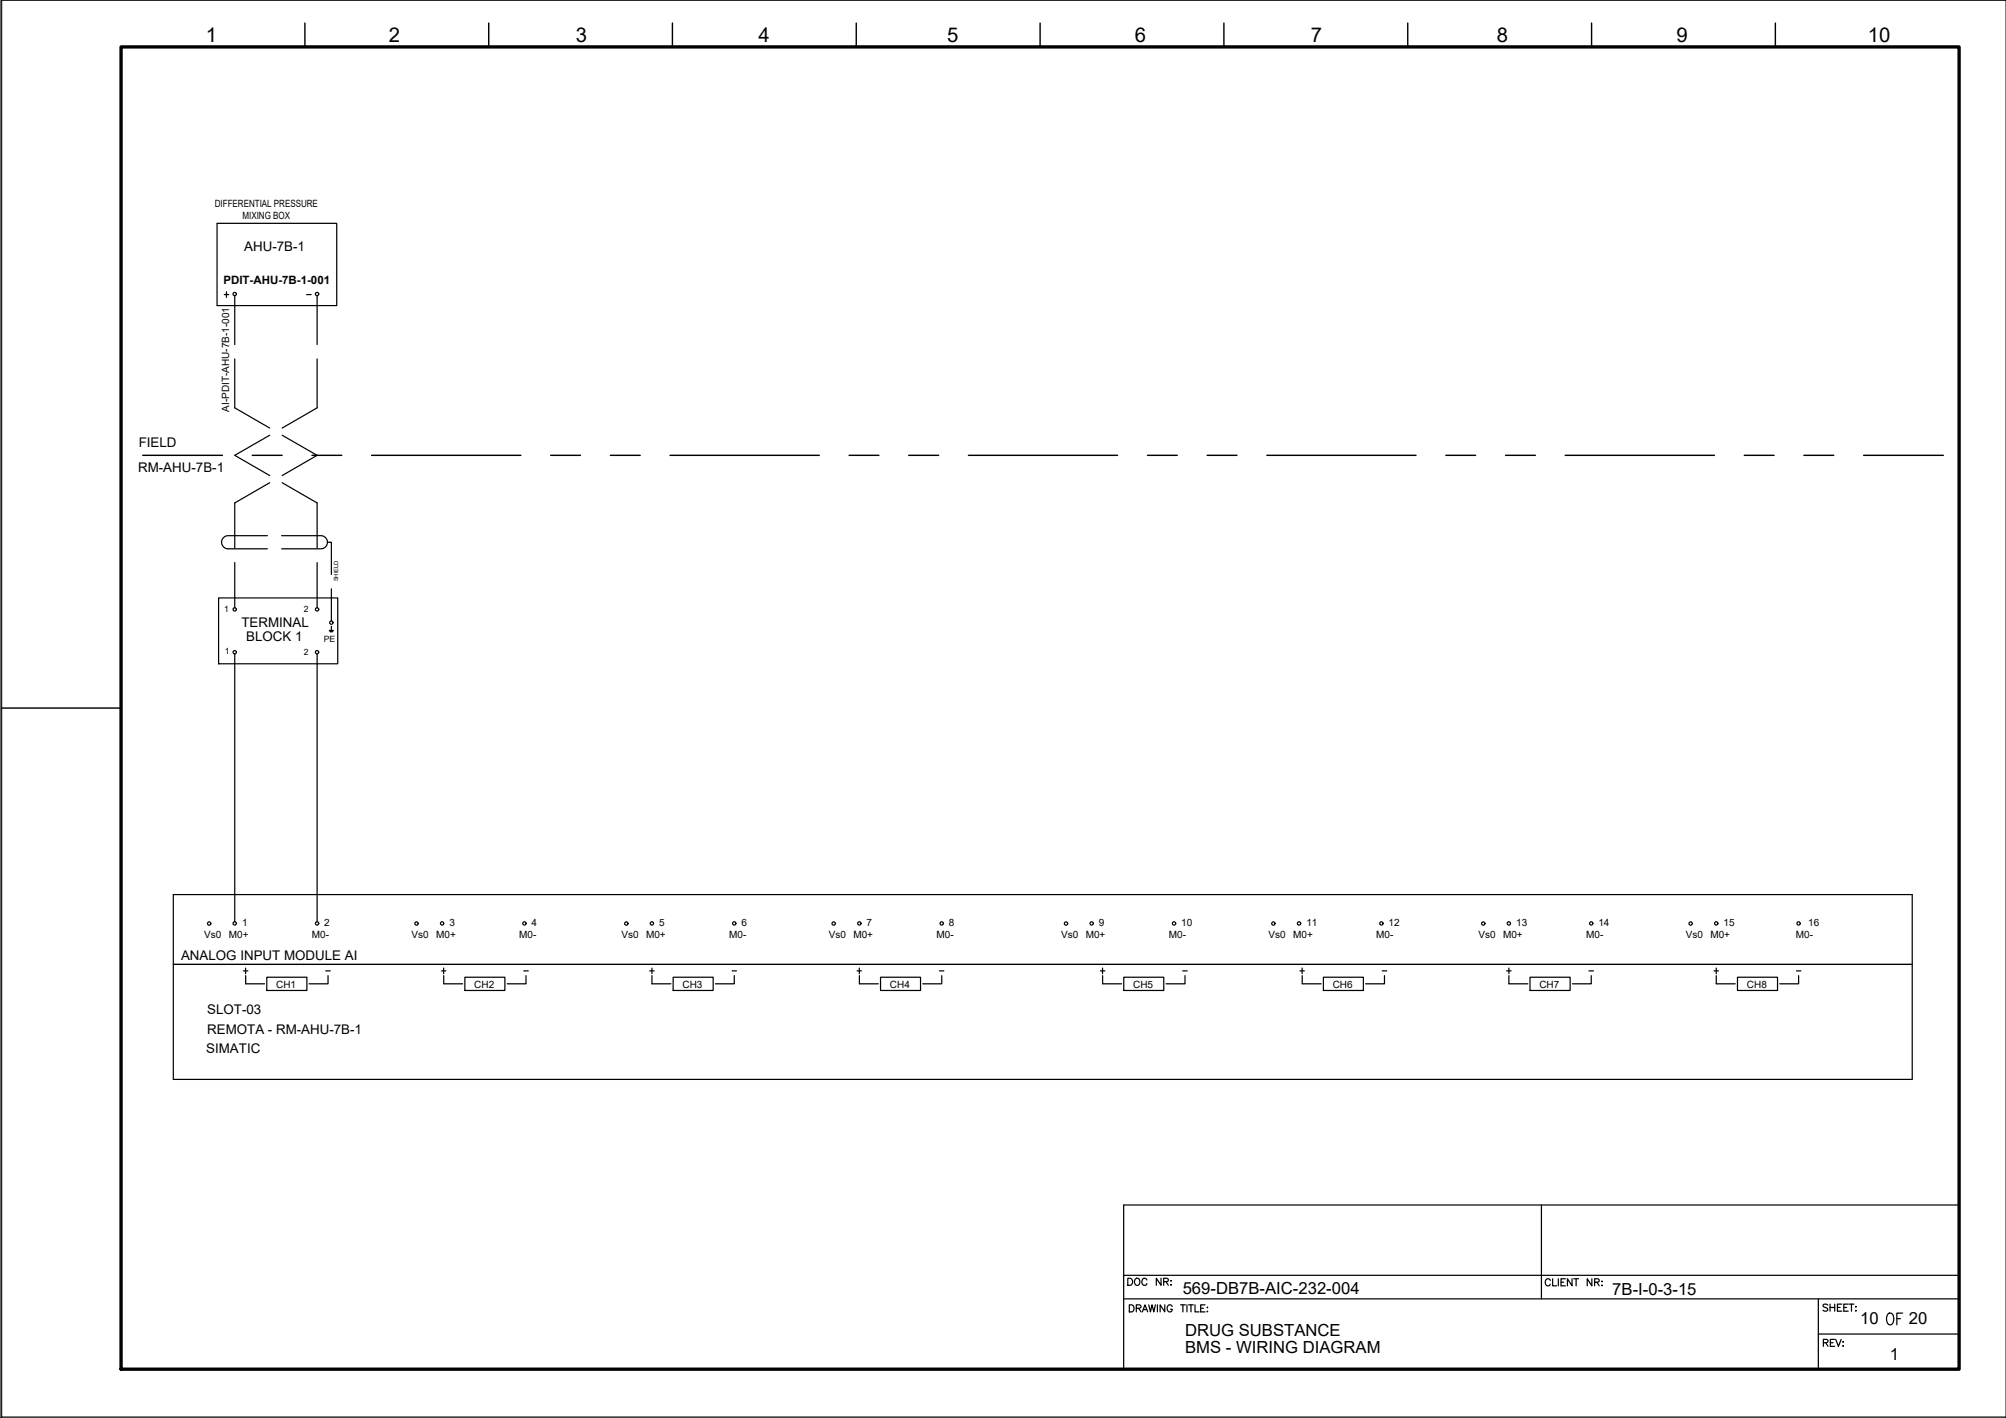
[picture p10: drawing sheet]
<svg xmlns="http://www.w3.org/2000/svg" width="420mm" height="297mm" viewBox="0 0 420 297" stroke-linecap="round" stroke-linejoin="round" font-family="sans-serif">
<!-- layer: G-TTLB-TTLB -->
<path d="M25.4 9.8h384.9v277h-384.9z" fill="none" stroke="#000" stroke-width=".7"/>
<!-- layer: G-TTLB-OTLN -->
<path d="M.4 .1v296.7h419.7" fill="none" stroke="#000" stroke-width=".21"/>
<!-- layer: G-TTLB-INDX -->
<path d="M63.9 4.8v5M102.4 4.8v5M140.8 4.8v5M179.3 4.8v5M217.8 4.8v5M256.3 4.8v5M294.9 4.8v5M333.4 4.8v5M371.9 4.8v5M.4 148.3h25" fill="none" stroke="#000" stroke-width=".3"/>
<!-- layer: LGSP IA4$0$LG_PLOT -->
<path d="M322.9 252.4v19.7M235.4 267.2h174.9M235.4 272.1h174.9M380.9 279.4h29.4M380.9 272.1v14.7M235.4 286.8h174.9" fill="none" stroke="#000" stroke-width=".25"/>
<!-- layer: LG_PLOT -->
<g fill="none" stroke="#000" stroke-width=".25">
<path d="M410.3 252.4h-174.9v34.4M236.5 273.3h.5a.8 .8 0 0 1 .5 .8 .8 .8 0 0 1-.5 .7h-.5zM238 274.1l.8-.1 .2-.4-.4-.3h-.6v1.5M238.5 274.1l.5 .7M239.3 274.8l.5-1.5 .6 1.5M239.5 274.3h.7M240.6 273.3l.4 1.5 .3-1.5 .4 1.5 .3-1.5M242.4 273.3v1.5M244 273.3v1.5l-1-1.5v1.5M245.5 273.7a.54 .54 0 0 0-.6-.4 .54 .54 0 0 0-.4 .6v.4a.53 .53 0 0 0 .5 .5 .53 .53 0 0 0 .5-.5h-.3M247.3 273.3h1M247.8 273.3v1.5"/>
<path d="M248.6 273.3v1.5M249 273.3h.9M249.4 273.3v1.5M250.3 273.3v1.5h.8M251.5 274.1h.6M252.4 273.3h-.9v1.5h.9M252.8 273.9h.2zM252.8 274.8h.2zM324.7 268.2a.54 .54 0 0 0-.6-.3 .54 .54 0 0 0-.4 .5v.4a.55 .55 0 0 0 .4 .6 .55 .55 0 0 0 .6-.4M325.2 267.9v1.5h.9M326.4 267.9v1.5M327 268.6h.5"/>
<path d="M327.9 267.9h-.9v1.5h.9M329.3 267.9v1.5l-1-1.5v1.5M329.6 267.9h1M330.1 267.9v1.5M333.4 267.9v1.5l-1-1.5v1.5M334 268.6l.8-.1 .1-.5-.9-.1v1.5M334.5 268.6l.5 .8M335.4 268.4h.2zM335.4 269.3h.2zM382.8 273.4l-.3-.2-.7 .2 .2 .4 .7 .3 .1 .4a.66 .66 0 0 1-1 0M383.3 273.2v1.5M383.3 273.9h1"/>
<path d="M384.3 273.2v1.5M384.9 273.9h.5M385.8 273.2h-.9v1.5h.9M386.2 273.9h.6M387.1 273.2h-.9v1.5h.9M387.3 273.2h1M387.8 273.2v1.5M388.6 274.6h.2zM388.7 273.7v.1zM381.9 281.3l.8-.1 .2-.2-.1-.3-.9-.1v1.4M382.4 281.3l.5 .7M383.4 281.3h.5"/>
<path d="M384.3 280.6h-.9v1.4h.9M384.5 280.6l.6 1.4 .5-1.4M386 281.1h.1zM386 281.9v.1z"/>
</g>
<!-- layer: I_LIMIT_LINE -->
<g fill="none" stroke="#000" stroke-width=".3">
<path d="M29.9 95.4h16.7M52.8 95.4h6.3M65.3 95.4h6.3M77.8 95.4h31.3M115.3 95.4h6.3M127.8 95.4h6.3M140.3 95.4h31.3M177.8 95.4h6.3M190.3 95.4h6.3M202.8 95.4h31.3M240.3 95.4h6.3M252.8 95.4h6.3"/>
<path d="M265.3 95.4h31.3M302.8 95.4h6.3M315.3 95.4h6.3M327.8 95.4h31.3M365.3 95.4h6.3M377.8 95.4h6.3M390.3 95.4h16.7"/>
</g>
<!-- layer: I_DATA -->
<g fill="none" stroke="#000" stroke-width=".25">
<path d="M45.5 46.8h25v17.2h-25zM47 61.7h.9M47.4 61.1v1.2M45.8 125.3h24.9v13.8h-24.9zM69 132.1h.8M69.1 132.2h.6M69.1 132.3h.6M69.4 131.2v.9M400.5 187.4h-364.2v38.7h364.2M36.3 202h364.2M51 203.4h.9M51.4 202.8v1.2"/>
<path d="M51.5 204.4v1.7h3.9M55.9 204.7h8.4v2.8h-8.4zM68.7 204.4v1.7h-4M92.5 203.4h.9M92.9 202.8v1.2M92.9 204.4v1.7h4M97.4 204.7h8.3v2.8h-8.3zM110.2 204.4v1.7h-4M136.1 203.4h.9M136.5 204.4v1.7h4M136.5 202.8v1.2M141 204.7h8.4v2.8h-8.4z"/>
<path d="M153.8 204.4v1.7h-4M179.5 203.4h.9M180 202.8v1.2M180 204.4v1.7h4M184.4 204.7h8.4v2.8h-8.4zM197.3 204.4v1.7h-4M230.5 203.4h.9M230.9 202.8v1.2M230.9 204.4v1.7h4M235.4 204.7h8.4v2.8h-8.4zM248.2 204.4v1.7h-4M272.3 203.4h.9"/>
<path d="M272.7 202.8v1.2M272.8 204.4v1.7h3.9M277.2 204.7h8.4v2.8h-8.4zM290 204.4v1.7h-4M315.6 203.4h.9M316 204.4v1.7h4M316 202.8v1.2M320.5 204.7h8.4v2.8h-8.4zM333.3 204.4v1.7h-4M359 203.4h.9M359.5 204.4v1.7h4M359.5 202.8v1.2"/>
<path d="M363.9 204.7h8.4v2.8h-8.4zM376.7 204.4v1.7h-3.9"/>
<circle cx="49.2" cy="61.6" r=".35"/>
<circle cx="49.2" cy="136.6" r=".35"/>
<circle cx="49.2" cy="127.7" r=".35"/>
<circle cx="66.4" cy="136.6" r=".35"/>
<circle cx="66.4" cy="127.7" r=".35"/>
<circle cx="69.4" cy="130.4" r=".35"/>
<circle cx="43.8" cy="193.5" r=".35"/>
<circle cx="49.2" cy="193.4" r=".35"/>
<circle cx="66.4" cy="193.4" r=".35"/>
<circle cx="87.2" cy="193.5" r=".35"/>
<circle cx="92.6" cy="193.4" r=".35"/>
<circle cx="109.8" cy="193.4" r=".35"/>
<circle cx="131.2" cy="193.5" r=".35"/>
<circle cx="136.5" cy="193.4" r=".35"/>
<circle cx="153.8" cy="193.4" r=".35"/>
<circle cx="174.6" cy="193.5" r=".35"/>
<circle cx="180" cy="193.4" r=".35"/>
<circle cx="197.2" cy="193.4" r=".35"/>
<circle cx="223.3" cy="193.5" r=".35"/>
<circle cx="228.7" cy="193.4" r=".35"/>
<circle cx="245.9" cy="193.4" r=".35"/>
<circle cx="266.7" cy="193.5" r=".35"/>
<circle cx="272.1" cy="193.4" r=".35"/>
<circle cx="289.3" cy="193.4" r=".35"/>
<circle cx="310.7" cy="193.5" r=".35"/>
<circle cx="316" cy="193.4" r=".35"/>
<circle cx="333.3" cy="193.4" r=".35"/>
<circle cx="354.1" cy="193.5" r=".35"/>
<circle cx="359.5" cy="193.4" r=".35"/>
<circle cx="376.7" cy="193.4" r=".35"/>
</g>
<!-- layer: 0 -->
<path d="M400.5 187.4v38.7" fill="none" stroke="#000" stroke-width=".25"/>
<!-- layer: I_TABS -->
<g fill="none" stroke="#000" stroke-width=".25">
<path d="M49.2 62v10.2M49.2 75.2v10.2l7.3 4.3M66.4 62v10.2M66.4 75.2v10.2l-7.3 4.3M56.5 91.2l-7.3 4.2 7.3 4.2M59.1 91.2l7.3 4.2-7.3 4.2M49.2 117.8v9.5M56 112.2h-8.2a1.38 1.38 0 0 0-1.4 1.4 1.38 1.38 0 0 0 1.4 1.4h8.2M56.5 101.1l-7.3 4.3v9.4M59 112.2h8.2a1.38 1.38 0 0 1 1.4 1.4 1.38 1.38 0 0 1-1.4 1.4h-8.2M59.1 101.1l7.3 4.3v9.4M66.4 117.8v9.5"/>
<path d="M68.6 113.6h.8v6.7M49.2 137v56.1M66.4 137v56.1M69.4 123.3v6.8"/>
</g>
<!-- layer: 0 -->
<path d="M.2 .1h420v296.9h-420z" fill="none" stroke="#000" stroke-width=".21"/>
<text font-size="5.7" x="394.4" y="278.7">OF</text>
<text font-size="4.4" x="235.3" y="270.6">DOC NR:</text>
<g font-size="4.3">
<text x="43.1" y="8.8">1</text>
<text x="81.4" y="8.8">2</text>
<text x="120.6" y="8.8">3</text>
<text x="158.9" y="8.8">4</text>
<text x="198.4" y="8.8">5</text>
<text x="237.7" y="8.8">6</text>
<text x="274.6" y="8.8">7</text>
<text x="313.5" y="8.8">8</text>
<text x="351.1" y="8.8">9</text>
<text x="391.2" y="8.8">10</text>
</g>
<g font-size="3.5">
<text x="247.7" y="271">569-DB7B-AIC-232-004</text>
<text x="337.7" y="271.2">7B-I-0-3-15</text>
<text x="248.2" y="279.9">DRUG SUBSTANCE</text>
<text x="389.6" y="277.4">10</text>
<text x="399.8" y="277.4">20</text>
<text x="248.2" y="283.5">BMS - WIRING DIAGRAM</text>
<text x="395.8" y="284.8">1</text>
</g>
<g font-size="2.8">
<text x="51.2" y="52.6">AHU-7B-1</text>
<text x="29.1" y="93.6">FIELD</text>
<text x="28.9" y="98.8">RM-AHU-7B-1</text>
<text x="50.6" y="131.4">TERMINAL</text>
<text x="51.6" y="134.3">BLOCK 1</text>
<text x="37.9" y="201.1">ANALOG INPUT MODULE AI</text>
<text x="43.4" y="212.5">SLOT-03</text>
<text x="43.2" y="220.5">SIMATIC</text>
<text x="43.4" y="216.7">REMOTA - RM-AHU-7B-1</text>
</g>
<g font-size="2.6">
<text x="63.5" y="62.8">-</text>
<text x="67.4" y="204.6">-</text>
<text x="108.7" y="204.6">-</text>
<text x="152.4" y="204.6">-</text>
<text x="195.8" y="204.6">-</text>
<text x="246.9" y="204.6">-</text>
<text x="288.6" y="204.6">-</text>
<text x="332" y="204.6">-</text>
<text x="375.4" y="204.6">-</text>
</g>
<text font-size="2.4" x="46.8" y="59.5">PDIT-AHU-7B-1-001</text>
<g font-size="2.1">
<text x="45" y="43.4">DIFFERENTIAL PRESSURE</text>
<text x="50.8" y="46">MIXING BOX</text>
<text x="48" y="86.3" transform="rotate(-90 48 86.3)">AI-PDIT-AHU-7B-1-001</text>
<text x="42.8" y="196.5">Vs0</text>
<text x="47.9" y="196.5">M0+</text>
<text x="50.7" y="193.9">1</text>
<text x="65.3" y="196.5">M0-</text>
<text x="67.9" y="193.9">2</text>
<text x="86.2" y="196.5">Vs0</text>
<text x="91.4" y="196.5">M0+</text>
<text x="94.1" y="193.9">3</text>
<text x="108.8" y="196.5">M0-</text>
<text x="111.4" y="193.9">4</text>
<text x="130.2" y="196.5">Vs0</text>
<text x="135.3" y="196.5">M0+</text>
<text x="138.1" y="193.9">5</text>
<text x="152.7" y="196.5">M0-</text>
<text x="155.3" y="193.9">6</text>
<text x="173.6" y="196.5">Vs0</text>
<text x="178.8" y="196.5">M0+</text>
<text x="181.5" y="193.9">7</text>
<text x="196.2" y="196.5">M0-</text>
<text x="198.7" y="193.9">8</text>
<text x="222.2" y="196.5">Vs0</text>
<text x="227.4" y="196.5">M0+</text>
<text x="230.2" y="193.9">9</text>
<text x="244.8" y="196.5">M0-</text>
<text x="247.4" y="193.9">10</text>
<text x="265.7" y="196.5">Vs0</text>
<text x="270.8" y="196.5">M0+</text>
<text x="273.6" y="193.9">11</text>
<text x="288.2" y="196.5">M0-</text>
<text x="290.8" y="193.9">12</text>
<text x="309.6" y="196.5">Vs0</text>
<text x="314.8" y="196.5">M0+</text>
<text x="317.6" y="193.9">13</text>
<text x="332.2" y="196.5">M0-</text>
<text x="334.8" y="193.9">14</text>
<text x="353.1" y="196.5">Vs0</text>
<text x="358.2" y="196.5">M0+</text>
<text x="361" y="193.9">15</text>
<text x="376.1" y="196.5">M0-</text>
<text x="378.7" y="193.9">16</text>
<text x="57.8" y="206.9">CH1</text>
<text x="99.3" y="206.9">CH2</text>
<text x="143" y="206.9">CH3</text>
<text x="186.4" y="206.9">CH4</text>
<text x="237.3" y="206.9">CH5</text>
<text x="279.1" y="206.9">CH6</text>
<text x="322.4" y="206.9">CH7</text>
<text x="365.9" y="206.9">CH8</text>
</g>
<g font-size="1.8">
<text x="46.9" y="128.2">1</text>
<text x="63.6" y="128.2">2</text>
<text x="47.1" y="137.1">1</text>
<text x="63.6" y="137.1">2</text>
<text x="67.8" y="134.4">PE</text>
</g>
<text font-size="1.2" x="70.8" y="121.8" transform="rotate(-90 70.8 121.8)">SHIELD</text>
</svg>
